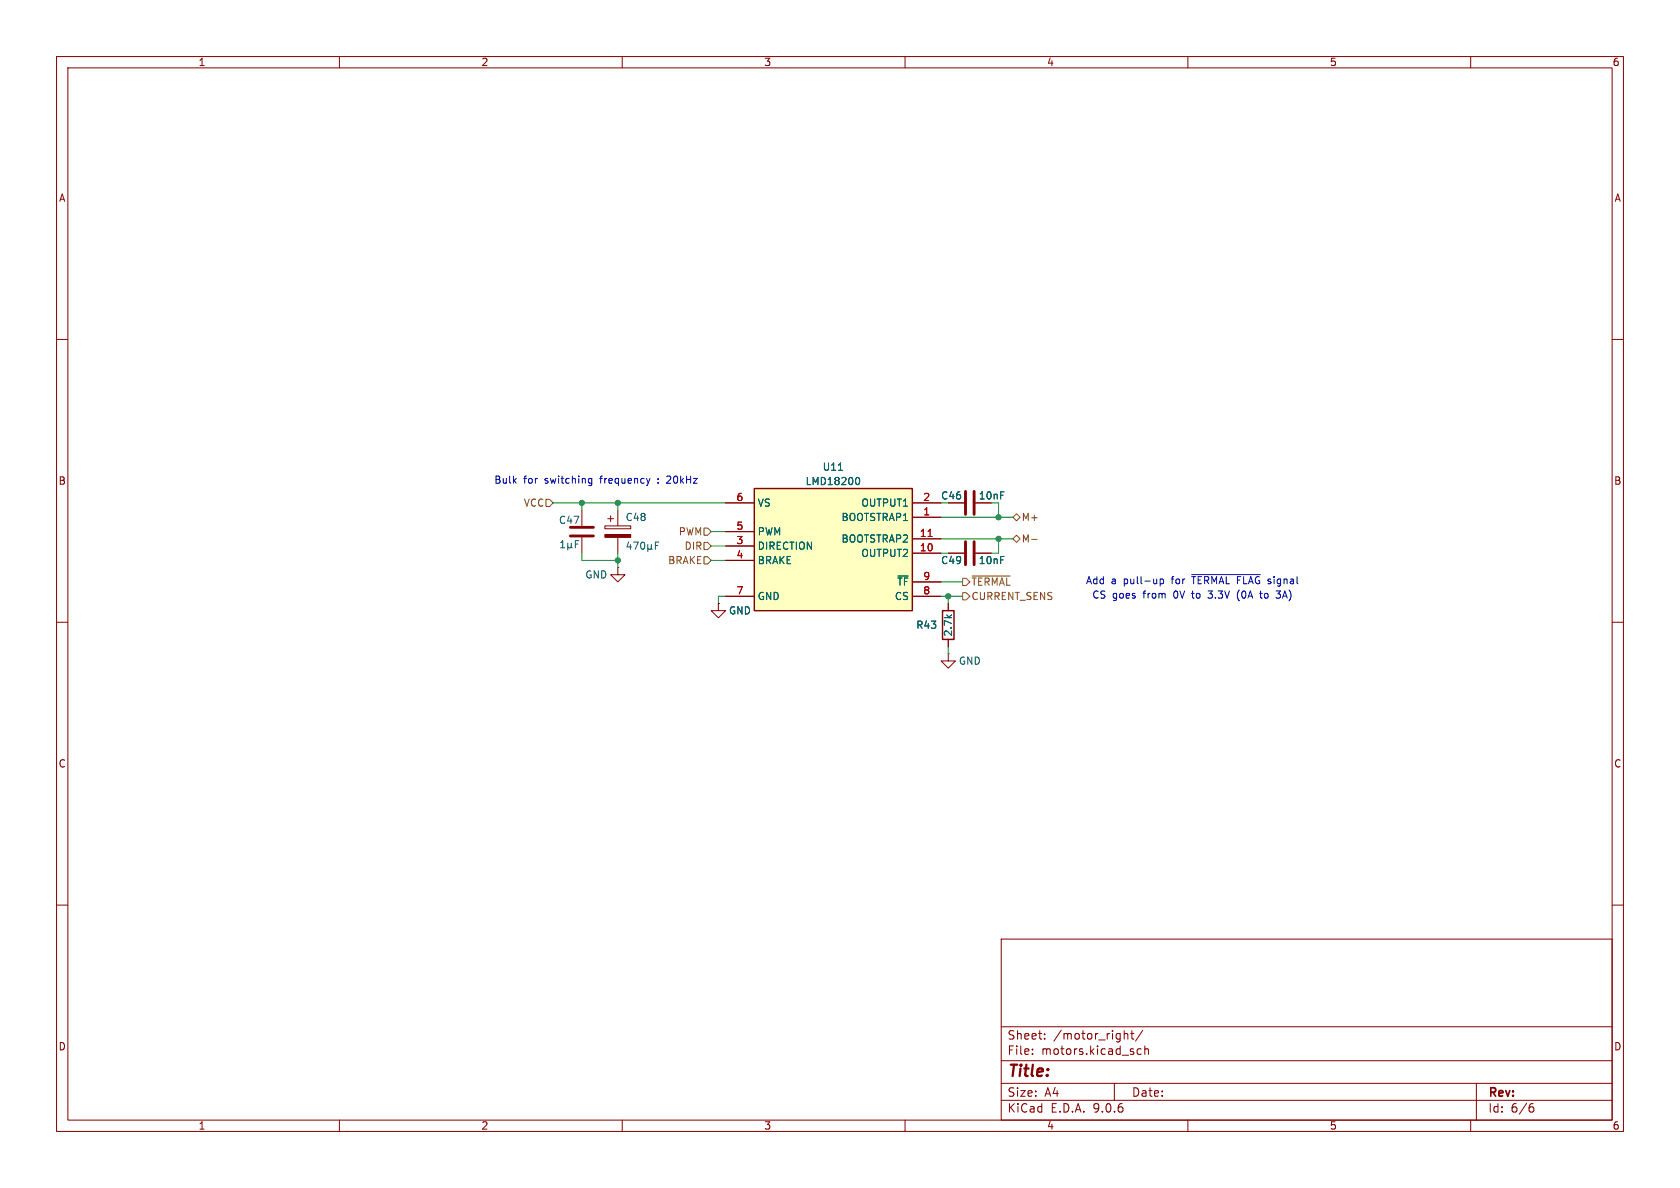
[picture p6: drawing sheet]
<svg xmlns="http://www.w3.org/2000/svg" width="297mm" height="210mm" viewBox="0 0 297 210" stroke-linecap="round" stroke-linejoin="round" font-family="sans-serif">
<g fill="none" stroke="#840000" stroke-width=".18">
<path d="M10 10h277v190h-277zM12 12h273v186h-273zM60 10v2M110 10v2M160 10v2M210 10v2M260 10v2M10 60h2M285 60h2M167.6 88.9h2.8M172.5 88.9h2.8M10 110h2"/>
<path d="M127 106.7v1.3h1.3l-1.3 1.2-1.3-1.2h1.3M127 106.7h.1M167.6 115.6v1.2h1.3l-1.3 1.3-1.2-1.3h1.2M167.6 115.6h.1M167.6 106.7v1.3M167.6 113v1.3M285 110h2M10 160h2M177 166h108v32h-108zM285 160h2M60 198v2M110 198v2"/>
<path d="M160 198v2M177 194.5h108M177 191.5h108M177 187.5h108M177 181.5h108M182.5 186.3v.1M182.5 185.5v.1M184.7 183.6v.1M184.7 182.8v.1M197 191.5v3M198.7 182.2v1.5M198.7 182.8l.3-.1 .3 .1 .1 .9"/>
<path d="M199.9 182.7h.6M200.1 182.2v1.3l.4 .2M201.7 185.5l-.4-.1-.3 .3v.4l.2 .2h.5M202 182.1l-1.3 2M202.4 185.5l.2-.1 .4 .1v.9M202.4 184.9v1.5M210 198v2M260 198v2M261 191.5v6.5M270.6 195.7h.4l.2 .3-.1 .5-.5 .1M271 195.1l-.4 .1"/>
</g>
<path d="M166.6 108h2.1v5h-2.1z" fill="none" stroke="#840000" stroke-width=".25"/>
<path d="M170.7 86.9v4M172.2 86.9v4" fill="none" stroke="#840000" stroke-width=".51"/>
<path d="M133.3 86.4h28v21.6h-28z" fill="#ffffc2"/>
<path d="M133.3 86.4h28v21.6h-28z" fill="none" stroke="#840000" stroke-width=".25"/>
<g fill="none" stroke="#840000" stroke-width=".18">
<path d="M102.9 90.2v2.8M102.9 95v2.8M106.9 93h4.6v.5h-4.6zM107.4 91.7h1.1M107.9 91.2v1M109.2 90.2v2.8M109.2 95v2.8M128.3 88.9h5M128.3 94h5M128.3 96.5h5M128.3 99.1h5M161.3 88.9h5.1"/>
<path d="M161.3 91.4h5.1M161.3 95.3h5.1M161.3 97.8h5.1M167.6 88.9h2.8M167.6 97.8h2.8M172.5 88.9h2.8M172.5 97.8h2.8M109.2 100.3v1.3h-1.3l1.3 1.3 1.3-1.3h-1.3M109.2 100.3h.1M127 106.7h.1M128.3 105.4h5M161.3 105.4h5.1"/>
<path d="M161.3 102.9h5.1M167.6 106.7v1.3M167.6 113v1.3"/>
</g>
<path d="M164.1 94.8h.7" fill="none" stroke="#a90000" stroke-width=".18"/>
<g fill="none" stroke="#006464" stroke-width=".18">
<path d="M99.1 96.8h.7M99.1 95.9l.4-.3v1.2M100.4 96.7l.2 .1h.2l.2-.1M100.4 96v1.3M101 96.7l.2 .1M101 96v.7M101.7 96.2h.4M102.3 95.6h-.6v1.2M111.1 95.8l-.3 .9h.8M111.4 96.3v.8M112 95.8h.8l-.5 1.3M113.4 96l.2-.2a.68 .68 0 0 1 .4 .7 .68 .68 0 0 1-.4 .6l-.2-.1-.1-.4z"/>
<path d="M114.5 96.9l.2 .2h.3l.1-.2M114.5 96.3v1.2M115.1 96.9l.2 .2M115.1 96.3v.6M115.9 96.4h.4M116.5 95.8h-.6v1.3M148.2 83.1h.8M151.4 84.5l.2-.1a.68 .68 0 0 1 .4 .6 .68 .68 0 0 1-.4 .7l-.2-.1M158.8 101.8h1.8"/>
</g>
<path d="M100.8 93.2h4.1M100.8 94.7h4.1M170.7 95.8v4M172.2 95.8v4" fill="none" stroke="#840000" stroke-width=".51"/>
<path d="M106.9 94.5h4.6v.5h-4.6z" fill="#840000" stroke="#840000" stroke-width=".18"/>
<g fill="none" stroke="#725600" stroke-width=".18">
<path d="M96.5 88.3h.7l.6 .6-.6 .6h-.7zM121.3 95.8a.64 .64 0 0 1 .8 .7 .64 .64 0 0 1-.8 .6zM122.6 95.8v1.3M123.2 96.5l.6-.1 .1-.1v-.3l-.7-.2v1.3M123.5 96.5l.4 .6M124.5 95.9h.6l.6 .6-.6 .7h-.6zM124.5 98.4h.6l.6 .7-.6 .6h-.6zM124.5 93.3h.6l.6 .7-.6 .6h-.6zM179.1 91.4l.6-.6 .6 .6-.6 .7zM179.1 95.3l.6-.7 .6 .7-.6 .6zM182.4 95.3h1M170.2 102.2h.6l.6 .7-.6 .6h-.6z"/>
<path d="M170.2 104.8h.6l.6 .6-.6 .6h-.6zM171.9 101.8h6.7"/>
</g>
<g fill="none" stroke="#009600" stroke-width=".18">
<path d="M97.8 88.9h30.5M102.9 97.8v1.3h6.3M102.9 88.9v1.3M109.2 88.9v1.3M109.2 97.8v2.5M125.7 99.1h2.6M125.7 96.5h2.6M125.7 94h2.6M166.4 97.8h1.2M166.4 91.4h12.7M166.4 95.3h12.7M176.5 88.9v2.5"/>
<path d="M176.5 95.3v2.5h-1.2M128.3 105.4h-1.3v1.3M166.4 105.4h3.8M166.4 102.9h3.8M167.6 105.4v1.3M167.6 114.3v1.3"/>
</g>
<g fill="none" stroke="#0000c2" stroke-width=".18">
<path d="M104.1 85.4h.5M104.1 84.6h.5M104.6 84.6v1l-.2 .2h-.3M114.9 84.6l-.3 .8M116.4 85.3v.1M116.4 84.6v.2M118 84.1l-.1 .2M118.5 84.7l-.7 .7h.8M205.1 102.4v1.2M205.1 102.4h.4l.2 .2-.1 .5h-.5M210.7 101.9h.7M210.7 101.6h12.1"/>
<path d="M213.5 104.5h.8M213.5 105.6l.2 .1M219 104.3a1.47 1.47 0 0 0 .1 1.9M222.7 104.9h.5M222.9 105.6l.3 .1M225.6 104.5h.8l-.5 .5h.3l.2 .2M226.4 105.5l-.3 .2h-.3M227 102.4v.8M227.2 102.4l-.2 .1"/>
</g>
<g fill="#009600" stroke="#009600" stroke-width=".18">
<circle cx="167.6" cy="105.4" r=".46"/>
<circle cx="176.5" cy="95.3" r=".46"/>
<circle cx="176.5" cy="91.4" r=".46"/>
<circle cx="109.2" cy="88.9" r=".46"/>
<circle cx="102.9" cy="88.9" r=".46"/>
<circle cx="109.2" cy="99.1" r=".46"/>
</g>
<text font-size="2.8" fill="#840000" x="178" y="190.9">Title:</text>
<g font-size="2.1" fill="#840000">
<text x="178" y="184">Sheet:</text>
<text x="186.2" y="184">/motor_right/</text>
<text x="178" y="186.7">File:</text>
<text x="184.1" y="186.7">motors.kicad_sch</text>
<text x="178" y="196.9">KiCad</text>
<text x="178" y="194.1">Size:</text>
<text x="184.7" y="194.1">A4</text>
<text x="185.7" y="196.9">E.D.A.</text>
<text x="193.3" y="196.9">9.0.6</text>
<text x="200" y="194.1">Date:</text>
<text x="263" y="194.3">Rev:</text>
<text x="263" y="196.9">Id:</text>
<text x="267.1" y="196.9">6/6</text>
</g>
<g font-size="1.8" fill="#840000">
<text x="35" y="11.9">1</text>
<text x="85" y="11.9">2</text>
<text x="135" y="11.9">3</text>
<text x="185" y="11.9">4</text>
<text x="235" y="11.9">5</text>
<text x="285" y="11.9">6</text>
<text x="10.3" y="35.9">A</text>
<text x="285.3" y="35.9">A</text>
<text x="10.3" y="85.9">B</text>
<text x="285.3" y="85.9">B</text>
<text x="10.3" y="135.9">C</text>
<text x="285.3" y="135.9">C</text>
<text x="10.3" y="185.9">D</text>
<text x="285.3" y="185.9">D</text>
<text x="35" y="199.9">1</text>
<text x="85" y="199.9">2</text>
<text x="135" y="199.9">3</text>
<text x="185" y="199.9">4</text>
<text x="235" y="199.9">5</text>
<text x="285" y="199.9">6</text>
</g>
<g font-size="1.8" fill="#006464">
<text x="145.3" y="83.4">U11</text>
<text x="133.9" y="89.8">VS</text>
<text x="142.3" y="86">LMD18200</text>
<text x="152.2" y="89.8">OUTPUT1</text>
<text x="166.3" y="88.5">C46</text>
<text x="172.9" y="88.5">10nF</text>
<text x="98.7" y="92.8">C47</text>
<text x="110.5" y="92.3">C48</text>
<text x="133.9" y="94.8">PWM</text>
<text x="148.7" y="92.3">BOOTSTRAP1</text>
<text x="133.9" y="97.4">DIRECTION</text>
<text x="133.9" y="99.9">BRAKE</text>
<text x="148.7" y="96.1">BOOTSTRAP2</text>
<text x="152.2" y="98.7">OUTPUT2</text>
<text x="166.3" y="99.9">C49</text>
<text x="172.9" y="99.9">10nF</text>
<text x="103.4" y="102.5">GND</text>
<text x="133.9" y="106.3">GND</text>
<text x="158.1" y="106.3">CS</text>
<text x="158.5" y="103.7">~{TF}</text>
<text x="128.8" y="108.8">GND</text>
<text x="161.9" y="111.4">R43</text>
<text x="168.5" y="112.6" transform="rotate(-90 168.5 112.6)">2.7k</text>
<text x="169.4" y="117.7">GND</text>
</g>
<g font-size="1.8" fill="#0000c2">
<text x="87.3" y="85.7">Bulk</text>
<text x="92.6" y="85.7">for</text>
<text x="96.4" y="85.7">switching</text>
<text x="106.4" y="85.7">frequency</text>
<text x="118.5" y="85.7">20kHz</text>
<text x="191.9" y="103.5">Add</text>
<text x="193" y="106">CS goes</text>
<text x="196.4" y="103.5">a</text>
<text x="198.8" y="103.5">pull-up</text>
<text x="202.2" y="106">from</text>
<text x="207.4" y="103.5">for</text>
<text x="207.8" y="106">0V</text>
<text x="211.2" y="106">to</text>
<text x="211.3" y="103.5">~{TERMAL FLAG}</text>
<text x="214.3" y="106">3.3V</text>
<text x="219.6" y="106">(0A</text>
<text x="223.9" y="106">to</text>
<text x="226.9" y="106">3A)</text>
<text x="227.6" y="103.5">signal</text>
</g>
<g font-size="1.8" fill="#725600">
<text x="92.5" y="89.8">VCC</text>
<text x="119.9" y="94.8">PWM</text>
<text x="180.5" y="92.3">M+</text>
<text x="118" y="99.9">BRAKE</text>
<text x="180.5" y="96.1">M-</text>
<text x="171.6" y="103.7">~{TERMAL}</text>
<text x="171.6" y="106.3">CURRENT_SENS</text>
</g>
<g font-size="1.8" fill="#a90000">
<text x="130.1" y="88.6">6</text>
<text x="163.1" y="88.6">2</text>
<text x="130.1" y="93.7">5</text>
<text x="162.5" y="95">11</text>
<text x="163.1" y="91.2">1</text>
<text x="130.1" y="96.3">3</text>
<text x="130.1" y="98.8">4</text>
<text x="162.5" y="97.5">10</text>
<text x="130.1" y="105.2">7</text>
<text x="163.1" y="102.6">9</text>
<text x="163.1" y="105.2">8</text>
</g>
</svg>
